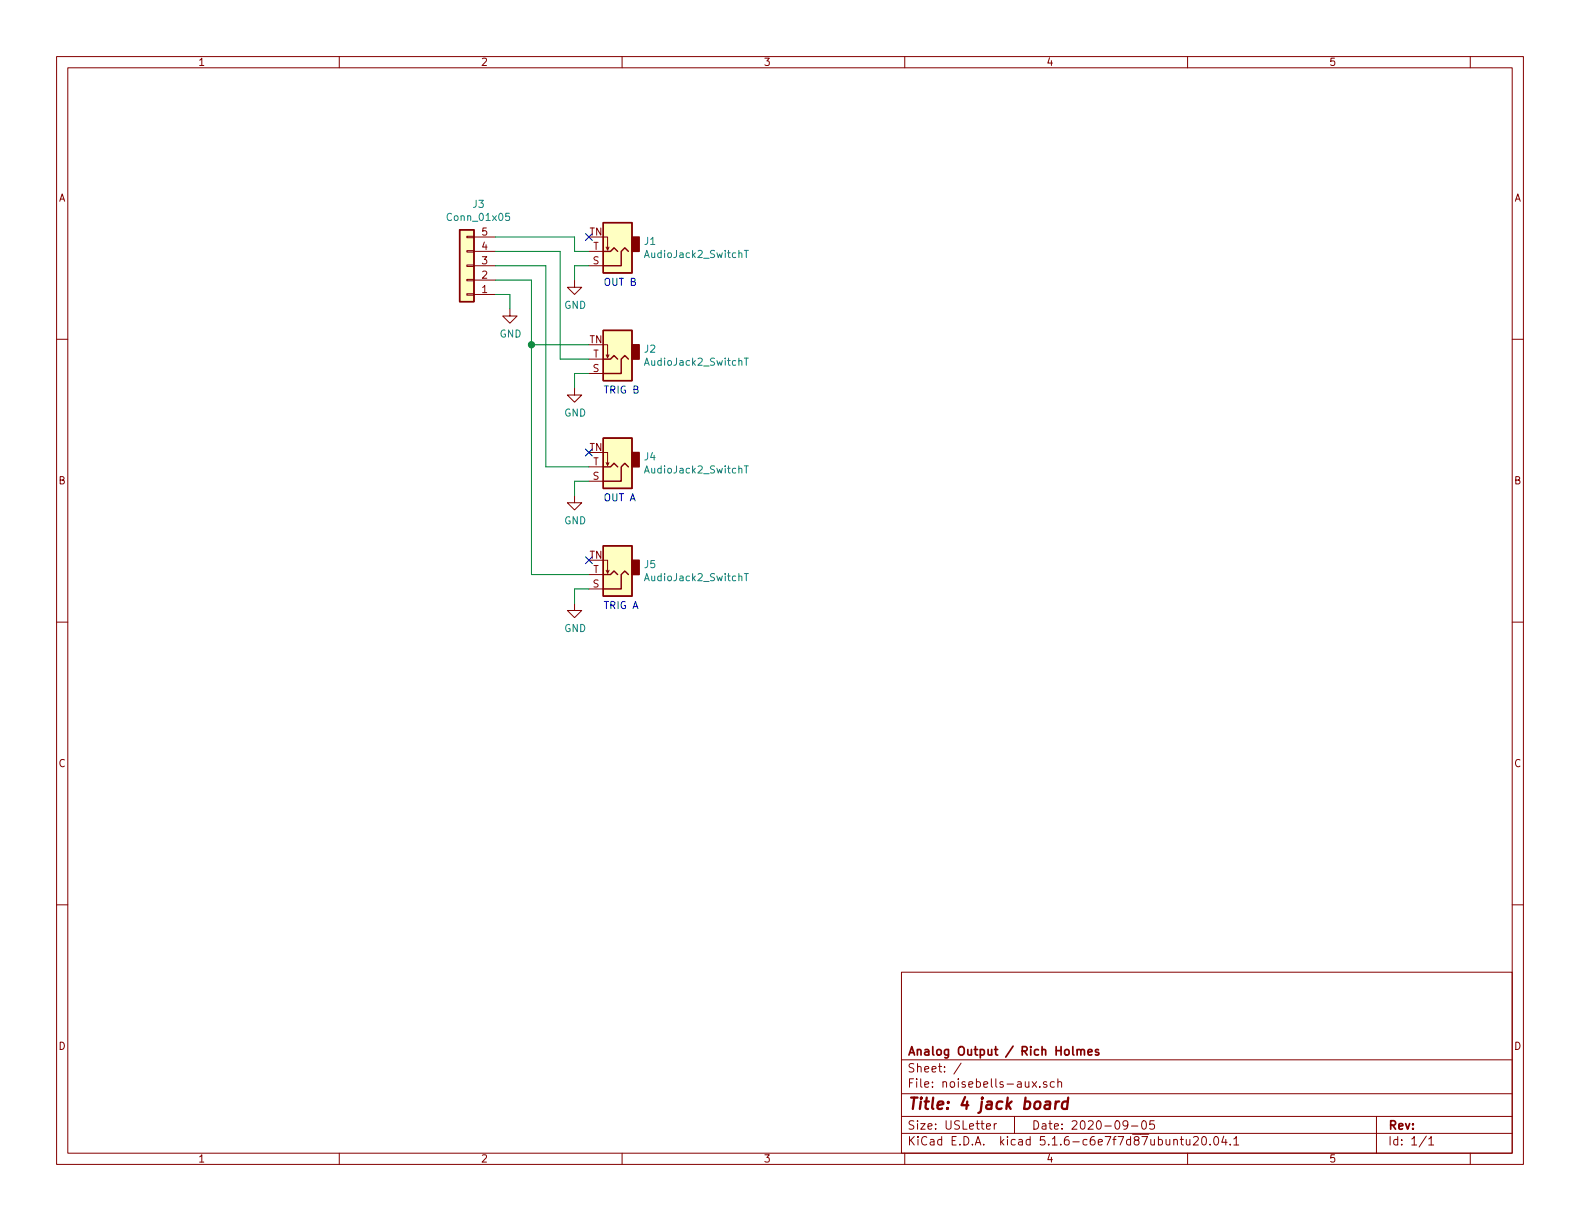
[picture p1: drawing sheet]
<svg xmlns="http://www.w3.org/2000/svg" width="279mm" height="216mm" viewBox="0 0 279 216" stroke-linecap="round" stroke-linejoin="round" font-family="sans-serif">
<g fill="none" stroke="#840000" stroke-width=".18">
<path d="M10 10h259.4v195.9h-259.4zM12 12h255.4v191.9h-255.4zM60 10v2M110 10v2M160 10v2M210 10v2M260 10v2M10 60h2M82.5 41.8h1.3v.2h-1.3zM82.5 44.3h1.3v.3h-1.3zM82.5 49.4h1.3v.3h-1.3zM82.5 51.9h1.3v.3h-1.3z"/>
<path d="M82.5 46.9h1.3v.2h-1.3zM83.8 47h3.8M83.8 44.5h3.8M83.8 52.1h3.8M83.8 49.5h3.8M83.8 41.9h3.8M90.2 54.6v1.3h1.2l-1.2 1.3-1.3-1.3h1.3M101.6 49.5v1.3h1.3l-1.3 1.3-1.3-1.3h1.3M104.1 47h2.6M104.1 44.5h2.6M106.7 41.9h.7v2.3l.3-.5M107.2 43.7l.2 .5"/>
<path d="M267.4 60h2M101.6 68.6v1.3h1.3l-1.3 1.2-1.3-1.2h1.3M104.1 66h2.6M104.1 63.5h2.6M106.7 61h.7v2.2l.3-.5M107.2 62.7l.2 .5M101.6 87.6v1.3h1.3l-1.3 1.3-1.3-1.3h1.3M104.1 85.1h2.6M104.1 82.6h2.6M106.7 80h.7v2.3l.3-.5M106.7 99.1h.7v2.2l.3-.5M107.2 81.8l.2 .5"/>
<path d="M10 110h2M101.6 106.7v1.3h1.3l-1.3 1.2-1.3-1.2h1.3M104.1 104.1h2.6M104.1 101.6h2.6M107.2 100.8l.2 .5M267.4 110h2M10 160h2M267.4 160h2M159.4 171.9h108v32h-108zM159.4 197.4h108M159.4 193.4h108M159.4 187.4h108"/>
<path d="M170 188l-1.3 1.9M174.4 199.2l.8-.2-.1-.2-.4-.1-.3 .2 .1 .7h.6M175.8 198.7v1M176.2 198.7l-.3 .1-.1 .2M179.4 197.4v3M182.5 191.3l.8 1M183.3 191.3l-.8 1M183.9 192.1v.2M185.1 191.3a.37 .37 0 0 0-.6 .2l.1 .2 .5 .1 .1 .2-.3 .3-.4-.1M186.4 191.3h-.4l-.3 .2 .1 .6 .2 .2 .4-.1M187.1 191.4v-.1a.37 .37 0 0 1 .6 .2v.8M187.1 190.8v1.5"/>
<path d="M199.4 198.8l-.1 .2a.48 .48 0 0 1-.6 0v-.7a.48 .48 0 0 1 .6-.1l.1 .1a1.19 1.19 0 0 1-.2 1.3l-.5 .1M200.1 199.1h1.1M202 198.3l.4-.1a.94 .94 0 0 1 0 1.5 .82 .82 0 0 1-.4-1.4zM204.1 198.2h-.7l-.1 .7 .2-.1h.5l.2 .2-.1 .5-.2 .2-.6-.2M243.4 197.4v6.5M60 203.9v2M110 203.9v2M159.4 200.4h108M160 203.9v2M207.6 201.6l.2-.1h.3l.1 1M208.7 201.5h.6M208.9 201v1.3l.4 .2"/>
<path d="M209.8 201.5l.1 .9 .3 .1 .2-.2M210 203.9v2M210.4 201.5v1M211 201.1l.3-.1h.3l.3 .4-.9 1.1h.9M212.6 201.1l.4-.1a.94 .94 0 0 1 0 1.5l-.5-.3v-.7zM214 202.3v.2M214.8 201h.2a.8 .8 0 0 1 .5 .7 .8 .8 0 0 1-.5 .8 1 1 0 0 1-.2-1.5zM216.4 200.9l-.3 1.1h.9M216.8 201.5v1M217.6 202.3v.2M218.2 201.4l.4-.4v1.5M218.2 202.5h.8"/>
<path d="M252.2 200.9l-1.2 1.9M252.7 201.4l.4-.4v1.5M252.7 202.5h.8M260 203.9v2"/>
</g>
<path d="M184.9 194.8h.8l-.1 1.3M185.7 195.2l-.7 .1a.4 .4 0 0 0-.3 .4 .4 .4 0 0 0 .2 .4l.7-.1M186.7 194.8l-.1 1.3M187.3 194.8a.5 .5 0 0 0-.6 .3M188.8 194.8a.68 .68 0 0 0-1 .3v.6l.1 .3 .2 .1 .6-.1M188.9 194.1l-.2 2" fill="none" stroke="#840000" stroke-width=".41"/>
<path d="M190.5 185.7l.1-.1a.37 .37 0 0 1 .5 .2v.8M190.5 185.6v1M191.1 185.8l.2-.2h.4l.1 1M192.4 186.1l.7-.2v-.3h-.5l-.2 .2 .1 .7h.6M194.3 185.6h-.4l-.2 .2 .1 .2 .5 .1v.4h-.6" fill="none" stroke="#840000" stroke-width=".3"/>
<g fill="#ffffc2" stroke="#ffffc2" stroke-width=".18">
<path d="M106.7 39.4h5.1v8.9h-5.1z"/>
<path d="M106.7 58.4h5.1v8.9h-5.1z"/>
<path d="M106.7 77.5h5.1v8.9h-5.1z"/>
<path d="M106.7 96.5h5.1v8.9h-5.1z"/>
<path d="M81.3 40.6h2.5v12.7h-2.5z"/>
</g>
<g fill="none" stroke="#840000" stroke-width=".25">
<path d="M106.7 39.4h5.1v8.9h-5.1zM81.3 40.6h2.5v12.7h-2.5zM106.7 58.4h5.1v8.9h-5.1zM106.7 44.5h1.2l.7-.7 .6 .7M111.1 44.5l-.6-.7-.6 .7v2.5h-3.2M106.7 77.5h5.1v8.9h-5.1zM106.7 63.5h1.2l.7-.6 .6 .6M111.1 63.5l-.6-.6-.6 .6v2.5h-3.2M106.7 96.5h5.1v8.9h-5.1zM106.7 82.6h1.2l.7-.7 .6 .7M111.1 82.6l-.6-.7-.6 .7v2.5h-3.2M106.7 101.6h1.2l.7-.6 .6 .6"/>
<path d="M111.1 101.6l-.6-.6-.6 .6v2.5h-3.2"/>
</g>
<g fill="#840000" stroke="#840000" stroke-width=".25">
<path d="M111.8 41.9h1.2v2.6h-1.2z"/>
<path d="M111.8 61h1.2v2.5h-1.2z"/>
<path d="M111.8 80h1.2v2.6h-1.2z"/>
<path d="M111.8 99.1h1.2v2.5h-1.2z"/>
</g>
<path d="M90.1 37.7h-.6l-.1 .6 .2-.1 .4 .1 .1 .6-.2 .1-.5-.1M131.6 44.3h.7M132 44.3v1.2M131.6 63.3h.7M132 63.3v1.3M131.6 82.4h.7M132 82.4v1.2M131.6 101.4h.7M132 101.4v1.3" fill="none" stroke="#008484" stroke-width=".18"/>
<path d="M87.6 49.5h6.4v52.1h10.1M87.6 41.9h14v2.6h2.5M87.6 44.5h11.5v19h5M87.6 47h8.9v35.6h7.6M87.6 52.1h2.6v2.5M104.1 47h-2.5v2.5M94 61h10.1M104.1 66h-2.5v2.6M104.1 85.1h-2.5v2.5M104.1 104.1h-2.5v2.6" fill="none" stroke="#008400" stroke-width=".18"/>
<circle cx="94" cy="61" r=".51" fill="#008400" stroke="#008400" stroke-width=".25"/>
<path d="M103.5 41.3l1.2 1.2M104.7 41.3l-1.2 1.2M103.5 79.4l1.2 1.2M104.7 79.4l-1.2 1.2M103.5 98.5l1.2 1.2M104.7 98.5l-1.2 1.2" fill="none" stroke="#000084" stroke-width=".18"/>
<text font-size="2.8" fill="#840000" x="160.4" y="196.2">Title: 4 jack board</text>
<g font-size="2.1" fill="#840000">
<text x="160.4" y="189.6">Sheet: /</text>
<text x="160.4" y="186.6">Analog Output / Rich Holmes</text>
<text x="160.4" y="192.3">File: noisebells-aux.sch</text>
<text x="160.4" y="202.5">KiCad E.D.A. kicad 5.1.6-c6e7f7d87ubuntu20.04.1</text>
<text x="160.4" y="199.7">Size: USLetter</text>
<text x="182.4" y="199.7">Date: 2020-09-05</text>
<text x="245.4" y="199.7">Rev:</text>
<text x="245.4" y="202.5">Id: 1/1</text>
</g>
<g font-size="1.8" fill="#840000">
<text x="35" y="11.6">1</text>
<text x="85" y="11.6">2</text>
<text x="135" y="11.6">3</text>
<text x="185" y="11.6">4</text>
<text x="235" y="11.6">5</text>
<text x="10.4" y="35.6">A</text>
<text x="267.8" y="35.6">A</text>
<text x="85.2" y="41.7">5</text>
<text x="104.2" y="41.7">TN</text>
<text x="85.2" y="46.7">3</text>
<text x="85.2" y="44.2">4</text>
<text x="104.8" y="46.7">S</text>
<text x="104.9" y="44.2">T</text>
<text x="85.2" y="51.8">1</text>
<text x="85.2" y="49.3">2</text>
<text x="104.2" y="60.7">TN</text>
<text x="104.8" y="65.8">S</text>
<text x="104.9" y="63.2">T</text>
<text x="104.2" y="79.8">TN</text>
<text x="104.9" y="82.3">T</text>
<text x="10.4" y="85.6">B</text>
<text x="104.8" y="84.8">S</text>
<text x="267.8" y="85.6">B</text>
<text x="104.2" y="98.8">TN</text>
<text x="104.9" y="101.3">T</text>
<text x="104.8" y="103.9">S</text>
<text x="10.4" y="135.6">C</text>
<text x="267.8" y="135.6">C</text>
<text x="10.4" y="185.6">D</text>
<text x="267.8" y="185.6">D</text>
<text x="35" y="205.5">1</text>
<text x="85" y="205.5">2</text>
<text x="135" y="205.5">3</text>
<text x="185" y="205.5">4</text>
<text x="235" y="205.5">5</text>
</g>
<g font-size="1.8" fill="#008484">
<text x="79.4" y="39.1">Conn_01x05</text>
<text x="83.7" y="36.8">J3</text>
<text x="114" y="43.3">J1</text>
<text x="114.3" y="45.6">AudioJack2_SwitchT</text>
<text x="88.3" y="59.7">GND</text>
<text x="99.8" y="54.6">GND</text>
<text x="114" y="62.4">J2</text>
<text x="114.3" y="64.7">AudioJack2_SwitchT</text>
<text x="99.8" y="73.7">GND</text>
<text x="114" y="81.4">J4</text>
<text x="114.3" y="83.7">AudioJack2_SwitchT</text>
<text x="99.8" y="92.7">GND</text>
<text x="114" y="100.5">J5</text>
<text x="114.3" y="102.8">AudioJack2_SwitchT</text>
<text x="99.8" y="111.8">GND</text>
</g>
<g font-size="1.8" fill="#0000c2">
<text x="106.7" y="50.5">OUT B</text>
<text x="106.7" y="69.6">TRIG B</text>
<text x="106.7" y="88.6">OUT A</text>
<text x="106.7" y="107.7">TRIG A</text>
</g>
</svg>
